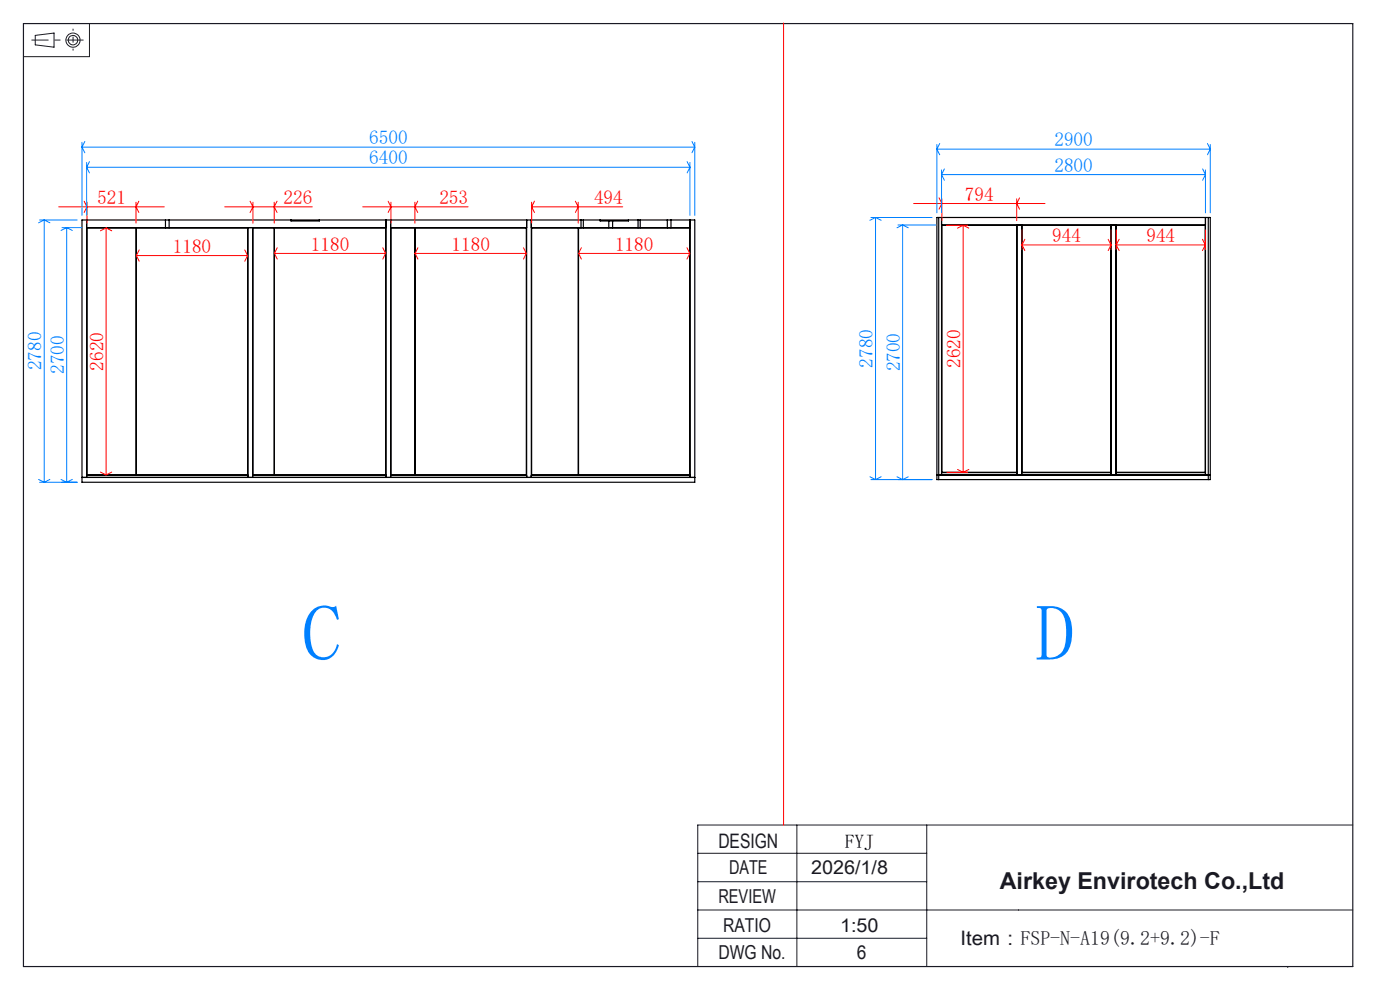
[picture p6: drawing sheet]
<svg xmlns="http://www.w3.org/2000/svg" width="297mm" height="210mm" viewBox="0 0 297 210" stroke-linecap="round" stroke-linejoin="round" font-family="sans-serif">
<g fill="none" stroke="#191924" stroke-width=".21">
<path d="M7.5 7.5l4-.5v3l-4-.5zM19 5v7h-14M169.1 175v30M196.6 175v30M287 175h-139v30M148 187h48.6M148 193h139M148 181h48.6M148.1 199h48.5M273.2 205v.2"/>
<circle cx="15.5" cy="8.5" r="1.01"/>
<circle cx="15.5" cy="8.5" r="1.5"/>
</g>
<path d="M15.5 6.1v4.6" fill="none" stroke="#191924" stroke-width=".21" stroke-dasharray="30.5 1.3 1.3 1.3" stroke-dashoffset="30.1" stroke-linecap="butt"/>
<path d="M17.7 8.5h-11" fill="none" stroke="#191924" stroke-width=".21" stroke-dasharray="30.5 1.3 1.3 1.3" stroke-dashoffset="26.9" stroke-linecap="butt"/>
<path d="M5 5h282v200h-282z" fill="none" stroke="#191924" stroke-width=".25"/>
<g fill="none" stroke="#000" stroke-width=".25">
<path d="M17.4 46.7h130v55.6h-130zM18.4 48.3h63.5M18.4 46.7v54.6M18.5 48.4h10.4v52.3h-10.4zM28.9 48.4h23.6v52.3h-23.6zM35.1 46.7v1.6M35.9 46.7v1.6M52.6 48.3v53M53.6 48.3v53M53.7 48.4h28.1v52.3h-28.1zM58.2 48.4v52.3M61.7 46.7v.2h6v-.2"/>
<path d="M81.9 46.7v54.6M82.9 48.3h28.8M82.9 46.7v54.6M82.9 48.4h28.8v52.3h-28.8zM88 48.4v52.3M111.7 46.7v54.6M112.7 48.3h33.7M112.7 46.7v54.6M112.8 48.4h9.9v52.3h-9.9zM122.7 48.4h23.6v52.3h-23.6zM123.3 46.7v1.6M123.8 46.7v1.6"/>
<path d="M127.3 46.7v.2h6v-.2M129.2 46.9v1.4M130 46.9v1.4M135.4 46.7v1.6M135.8 46.7v1.6M141.6 46.7v1.6M142.3 46.7v1.6M146.4 46.7v54.6M199.1 46.1h-.3v55.6h.3M199.1 46.1v55.6M199.1 46.1h57.2M199.7 46.1v54.6"/>
<path d="M199.7 47.7h56M199.8 47.8h15.9v52.4h-15.9zM215.8 47.7v53M216.7 47.7v53M216.8 47.8h18.9v52.4h-18.9zM235.7 47.7v53M236.7 47.7v53M236.8 47.8h18.9v52.4h-18.9zM255.7 46.1v54.6M256.3 46.1h.5v55.6h-.5M256.3 46.1v55.6M17.4 101.3h130"/>
<path d="M18.4 100.8h34.2M53.6 100.8h28.3M82.9 100.8h28.8M112.7 100.8h33.7M198.8 100.7h.3zM199.1 100.7h57.2M199.1 101.7h57.2M199.7 100.3h16.1M216.7 100.3h19M236.7 100.3h19M256.3 100.7h.5z"/>
</g>
<g fill="none" stroke="#f00" stroke-width=".21">
<path d="M166.2 4.9v170.1M12.5 43.9h22.4M17.9 42.7l.6 1.2-.6 1.2M18.5 42.9v4.4M22.5 48.4v52.3M22.5 48.4l1.2 .6M22.5 48.4l-1.2 .6M28.9 42.9v4.4M28.9 54.2h23.6M28.9 54.2l.6 1.2M29.5 42.7l-.6 1.2 .6 1.2M29.5 53l-.6 1.2"/>
<path d="M47.7 43.9h18.6M51.9 53l.6 1.2M52.5 54.2l-.6 1.2M53.1 42.7l.6 1.2-.6 1.2M53.7 42.9v4.4M58.2 42.9v4.4M58.2 53.8h23.6M58.2 53.8l.6 1.2M58.8 42.7l-.6 1.2 .6 1.2M58.8 52.6l-.6 1.2M76.9 43.9h22.4M81.2 52.6l.6 1.2"/>
<path d="M81.8 53.8l-.6 1.2M82.3 42.7l.6 1.2-.6 1.2M82.9 42.9v4.4M88 42.9v4.4M88.1 53.8h23.6M88.1 53.8l.6 1.2M88.6 42.7l-.6 1.2 .6 1.2M88.7 52.6l-.6 1.2M111.1 52.6l.6 1.2M111.7 53.8l-.6 1.2M112.8 43.9h19.3M112.8 42.9v4.4"/>
<path d="M112.8 43.9l.6 1.2M113.4 42.7l-.6 1.2M122.1 42.7l.6 1.2-.6 1.2M122.7 42.9v4.4M122.7 53.8h23.6M122.7 53.8l.6 1.2M123.3 52.6l-.6 1.2M145.7 52.6l.6 1.2M146.3 53.8l-.6 1.2M193.8 43.2h27.9M199.2 42l.6 1.2-.6 1.2M199.8 42.2v4.6"/>
<path d="M200.8 47.8h4.5M204.3 47.8v52.4M204.3 47.8l1.2 .6M204.3 47.8l-1.2 .6M215.7 42.2v4.6M216.3 42l-.6 1.2 .6 1.2M216.8 48.8v4.2M216.8 52h18.9M216.8 52l.6 1.2M217.4 50.8l-.6 1.2M235.1 50.8l.6 1.2M235.7 48.8v4.2"/>
<path d="M235.7 52l-.6 1.2M236.8 52h18.9M236.8 48.8v4.2M236.8 52l.6 1.2M237.4 50.8l-.6 1.2M255.1 50.8l.6 1.2M255.7 48.8v4.2M255.7 52l-.6 1.2M203.1 99.6l1.2 .6M205.5 99.6l-1.2 .6M21.3 100.1l1.2 .6M23.7 100.1l-1.2 .6"/>
<path d="M200.8 100.2h4.5"/>
</g>
<g fill="none" stroke="#0080ff" stroke-width=".21">
<path d="M17.4 30.2v15.5M17.4 31.2h130M17.4 31.2l.6 1.2M18 30l-.6 1.2M18.4 34.5v11.2M18.4 35.5h128M18.4 35.5l.6 1.2M19 34.3l-.6 1.2M145.8 34.3l.6 1.2M146.4 34.5v11.2M146.4 35.5l-.6 1.2M146.8 30l.6 1.2"/>
<path d="M147.4 30.2v15.5M147.4 31.2l-.6 1.2M198.8 30.6v14.5M198.8 31.6h58M198.8 31.6l.6 1.2M199.4 30.4l-.6 1.2M199.7 36v9.1M199.7 37h56M199.7 37l.6 1.2M200.3 35.8l-.6 1.2M255.1 35.8l.6 1.2M255.7 36v9.1"/>
<path d="M255.7 37l-.6 1.2M256.2 30.4l.6 1.2M256.8 30.6v14.5M256.8 31.6l-.6 1.2M8.4 46.7h8M9.4 46.7v55.6M9.4 46.7l1.2 .6M9.4 46.7l-1.2 .6M13.2 48.3h4.2M14.1 48.3v54M14.1 48.3l1.2 .6M14.1 48.3l-1.2 .6"/>
<path d="M184.7 46.1h13M185.7 46.1v55.6M185.7 46.1l1.2 .6M185.7 46.1l-1.2 .6M190.5 47.7h8.3M191.5 47.7v54M191.5 47.7l1.2 .6M191.5 47.7l-1.2 .6M8.2 101.7l1.2 .6M8.4 102.3h8M10.6 101.7l-1.2 .6M12.9 101.7l1.2 .6"/>
<path d="M15.3 101.7l-1.2 .6M184.5 101.1l1.2 .6M184.7 101.7h13M186.9 101.1l-1.2 .6M190.3 101.1l1.2 .6M192.7 101.1l-1.2 .6"/>
</g>
<g font-size="16.9" fill="#0080ff">
<text x="64" y="140.1">C</text>
<text x="219.6" y="140.1">D</text>
</g>
<text font-size="4.9" fill="#191924" x="212.1" y="188.6">Airkey Envirotech Co.,Ltd</text>
<g font-size="4.2" fill="#191924">
<text x="152.4" y="179.9">DESIGN</text>
<text x="203.8" y="200.4">Item：FSP-N-A19(9.2+9.2)-F</text>
</g>
<g font-size="4.1" fill="#0080ff">
<text x="78.3" y="30.6">6500</text>
<text x="78.3" y="34.9">6400</text>
<text x="223.7" y="31.1">2900</text>
<text x="223.7" y="36.4">2800</text>
<text x="185.2" y="78" transform="rotate(-90 185.2 78)">2780</text>
<text x="8.8" y="78.5" transform="rotate(-90 8.8 78.5)">2780</text>
<text x="13.6" y="79.3" transform="rotate(-90 13.6 79.3)">2700</text>
<text x="190.9" y="78.8" transform="rotate(-90 190.9 78.8)">2700</text>
</g>
<g font-size="4.1" fill="#f00">
<text x="20.6" y="43.3">521</text>
<text x="60.2" y="43.3">226</text>
<text x="93.2" y="43.3">253</text>
<text x="126" y="43.3">494</text>
<text x="204.7" y="42.6">794</text>
<text x="36.7" y="53.6">1180</text>
<text x="66" y="53.2">1180</text>
<text x="95.8" y="53.2">1180</text>
<text x="130.5" y="53.2">1180</text>
<text x="223.2" y="51.4">944</text>
<text x="243.2" y="51.4">944</text>
<text x="22" y="78.6" transform="rotate(-90 22 78.6)">2620</text>
<text x="203.8" y="78.1" transform="rotate(-90 203.8 78.1)">2620</text>
</g>
<text font-size="4.1" x="179.2" y="179.9">FYJ</text>
<g font-size="4.1" fill="#191924">
<text x="154.7" y="185.5">DATE</text>
<text x="172.1" y="185.5">2026/1/8</text>
<text x="152.4" y="191.5">REVIEW</text>
<text x="153.4" y="197.8">RATIO</text>
<text x="178.2" y="197.8">1:50</text>
<text x="152.4" y="203.4">DWG No.</text>
<text x="181.7" y="203.4">6</text>
</g>
</svg>
